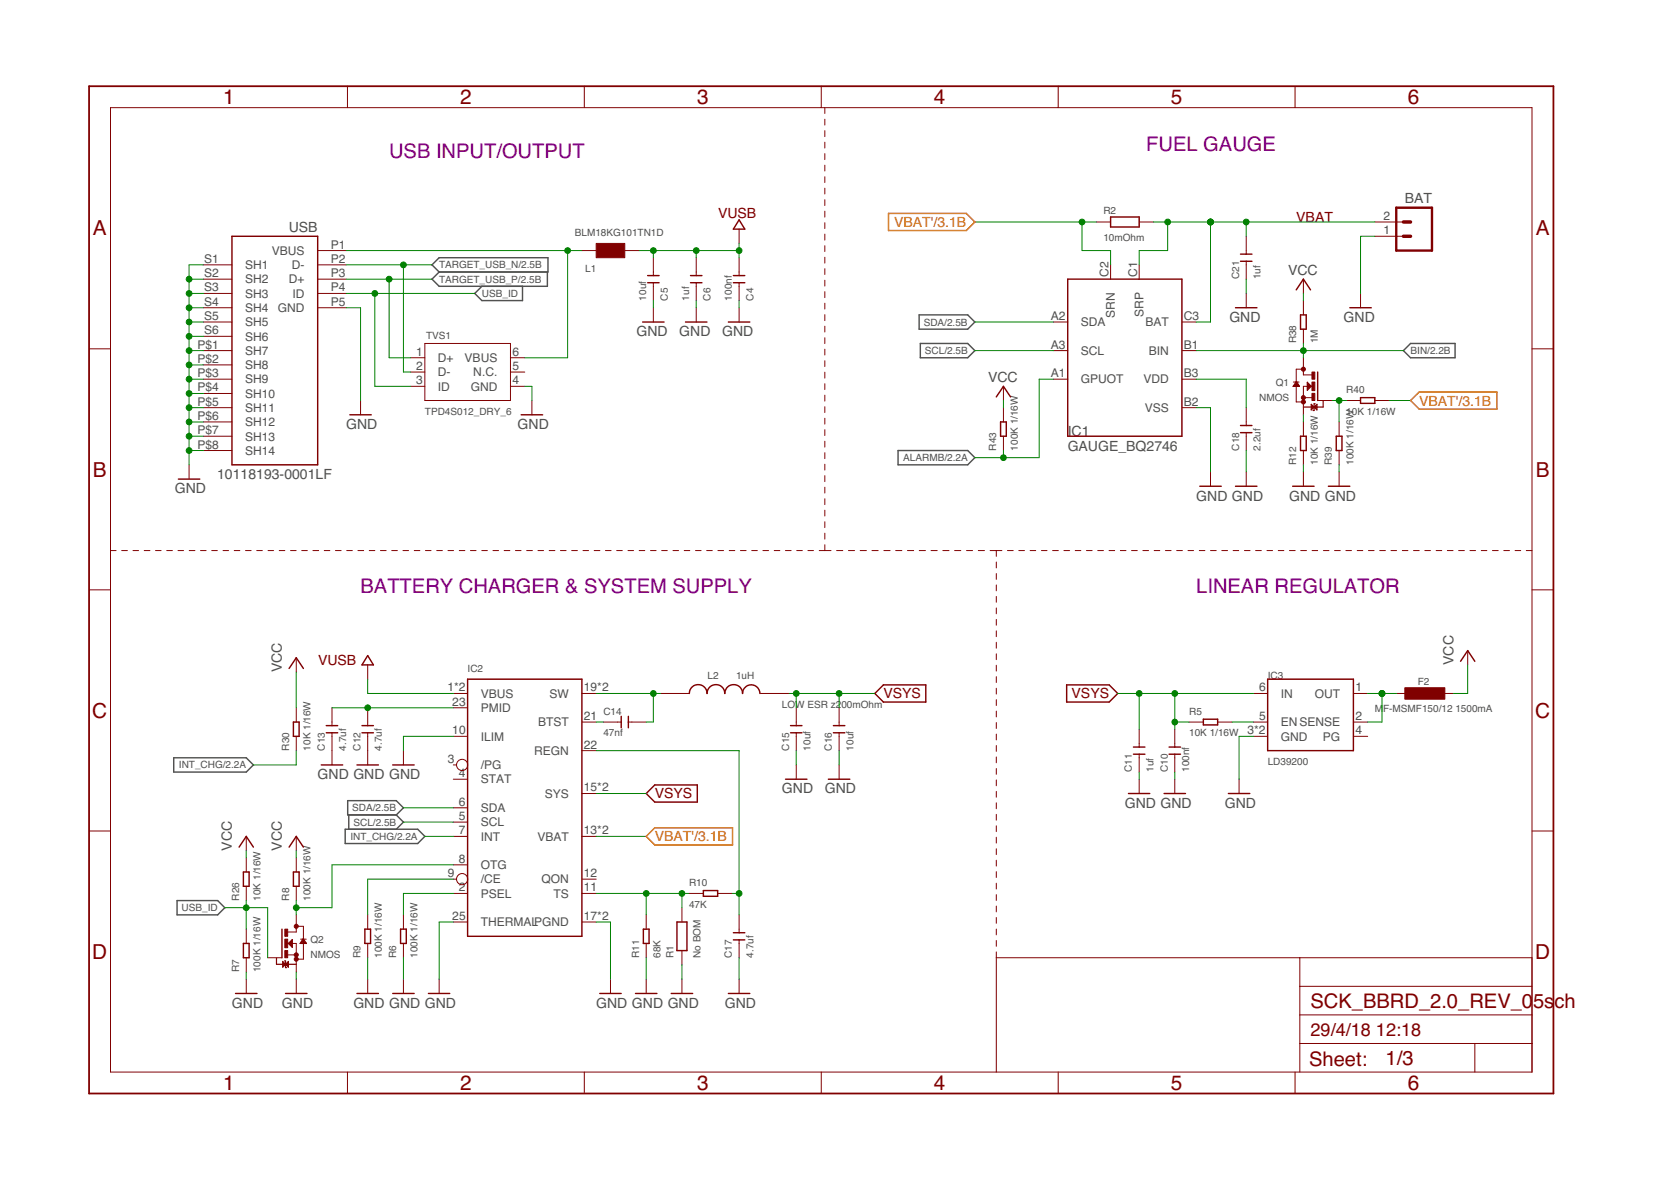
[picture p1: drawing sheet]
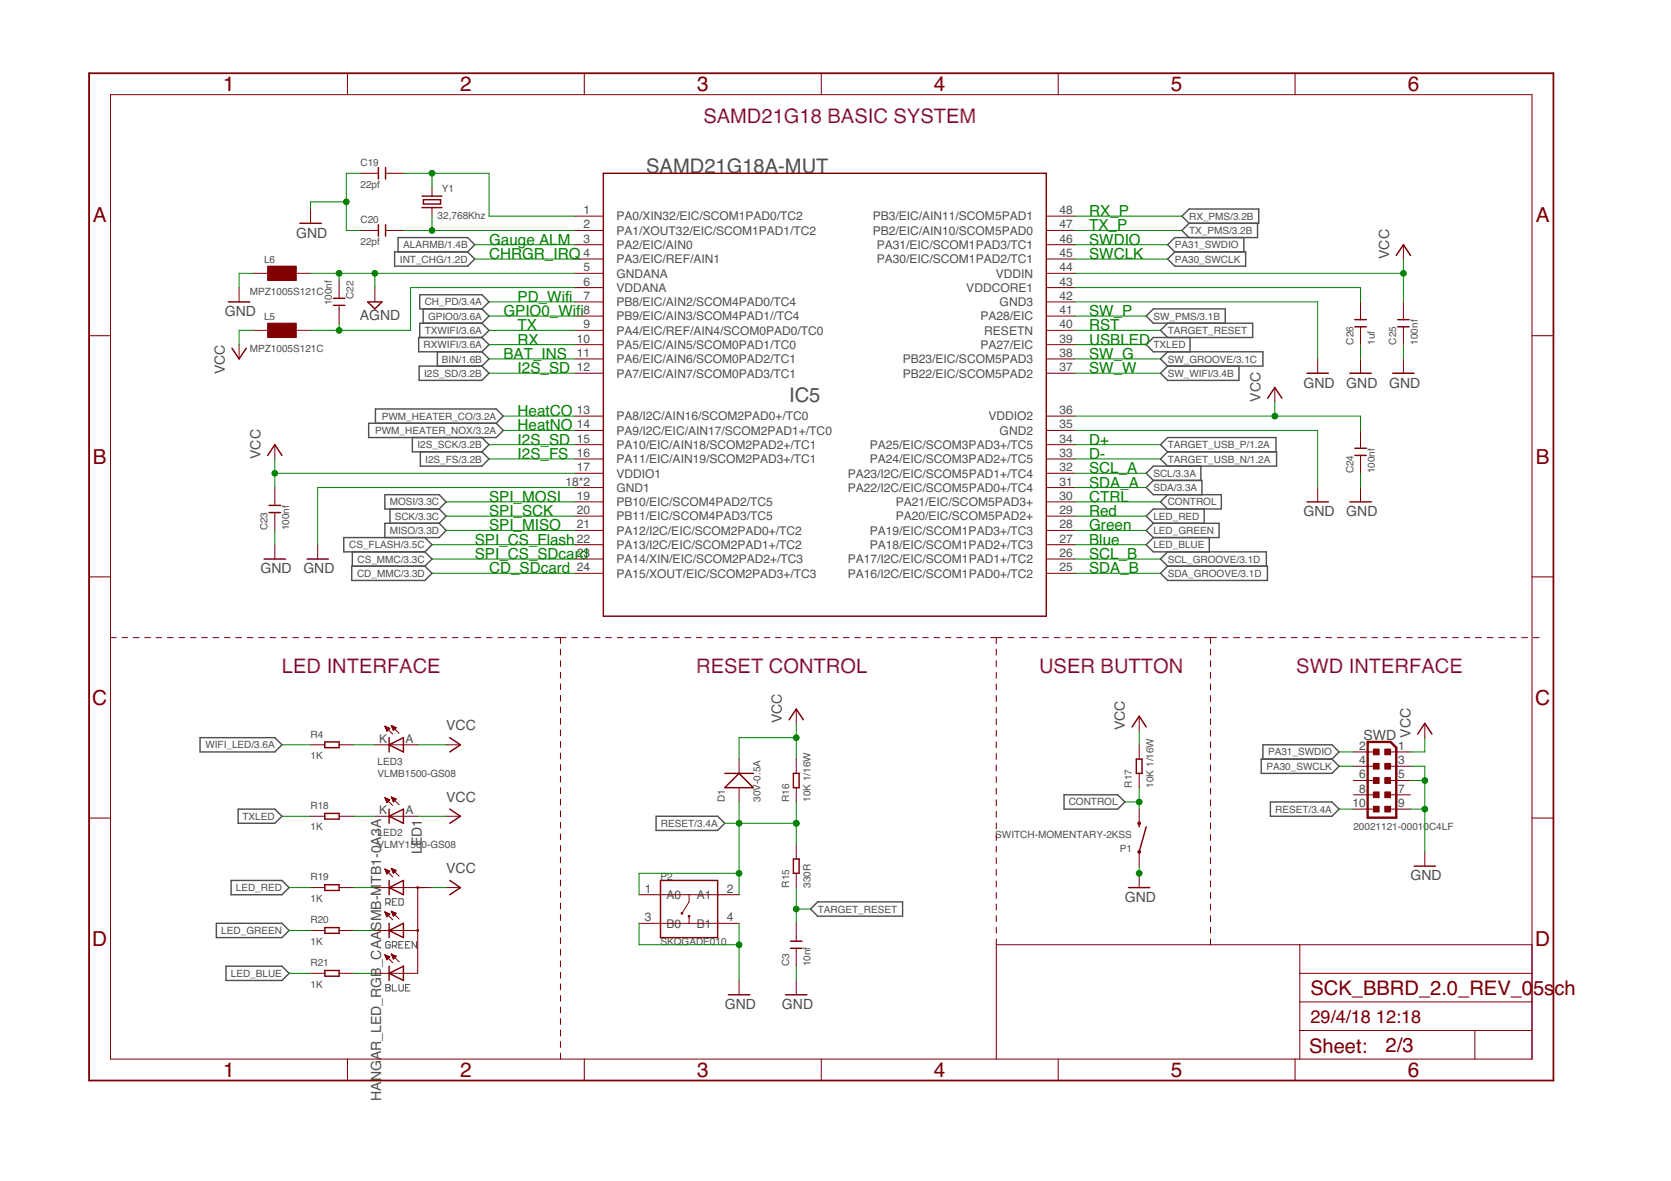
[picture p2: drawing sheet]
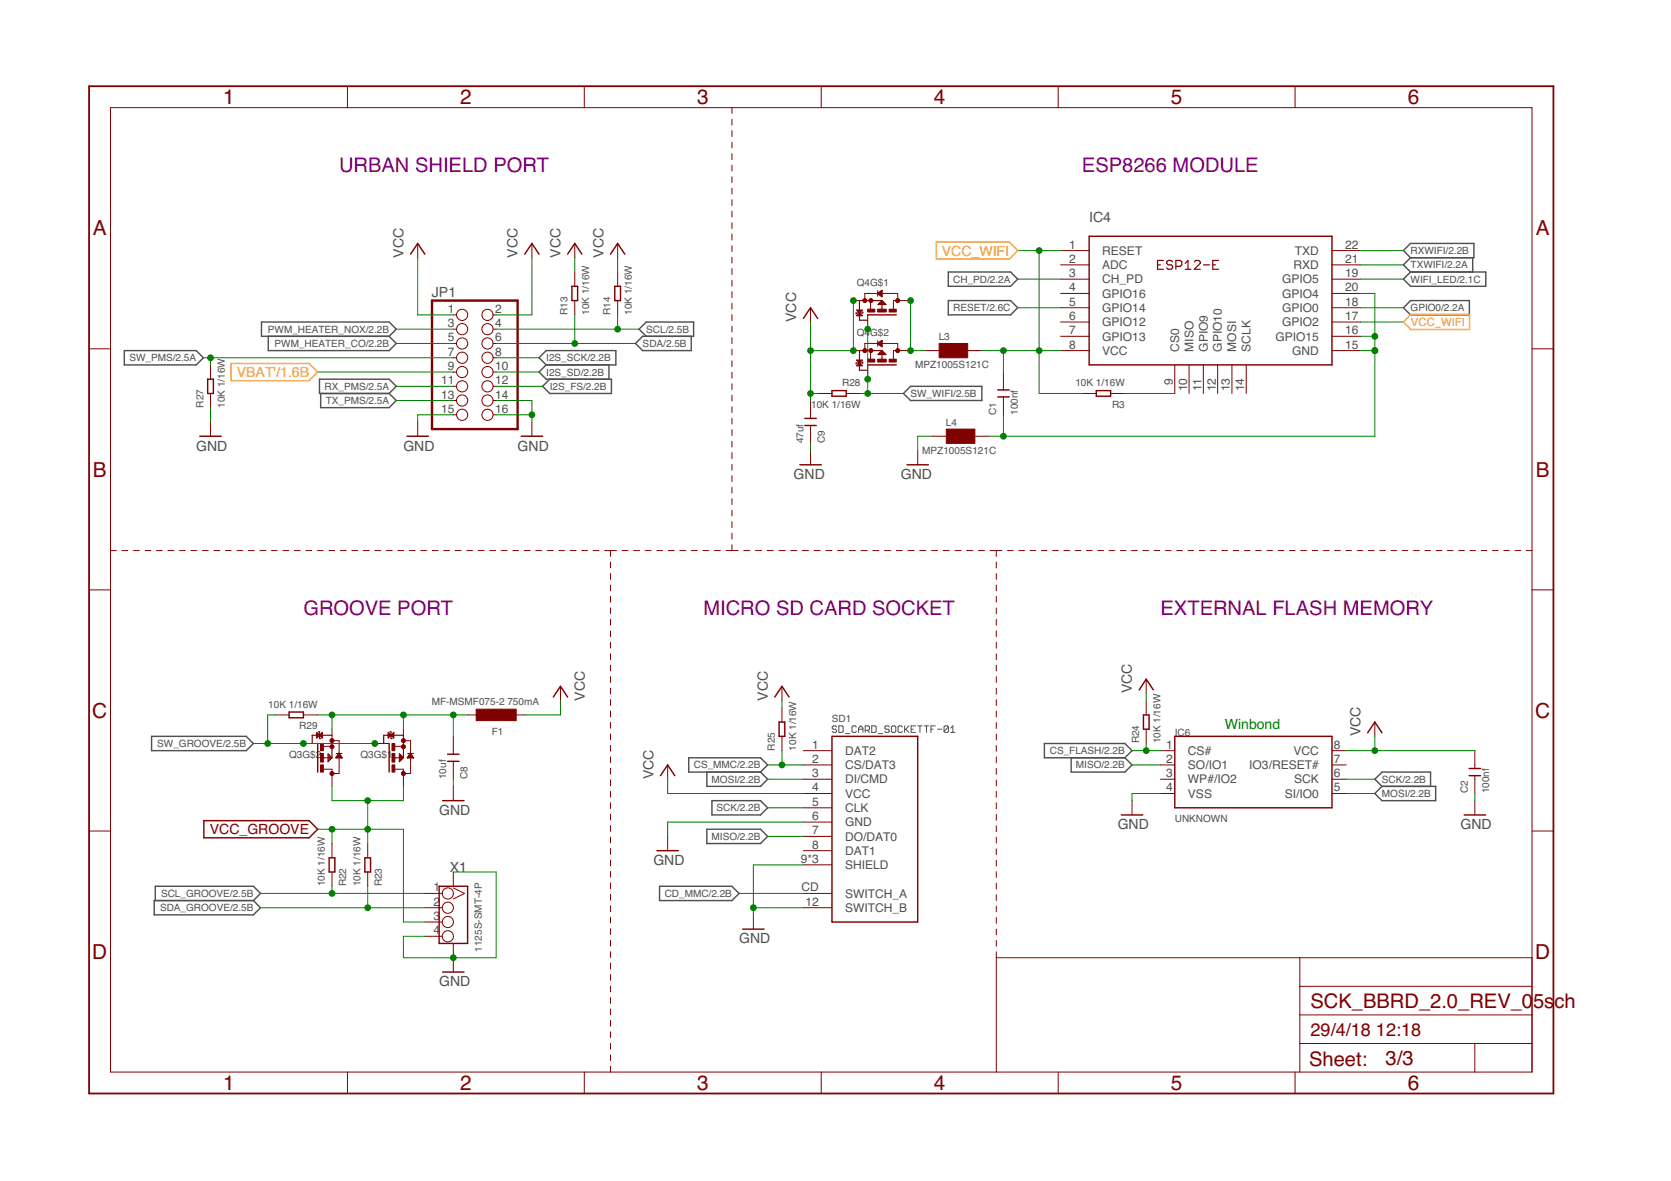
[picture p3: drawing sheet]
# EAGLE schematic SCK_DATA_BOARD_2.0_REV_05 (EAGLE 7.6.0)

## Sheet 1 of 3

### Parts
BAT  M02-JST-2MM-SMT  [S2B-PH]
C4  100nf  CERAMIC-100NF-50V-10%-X7R(0805)  [C0805]
C5  10uf  CERAMIC-10UF-25V-10%-X5R(1206)  [C1206]
C6  1uf  CERAMIC-1UF-25V-10%-X7R(0805)  [C0805]
C10  100nf  CERAMIC-100NF-50V-10%-X7R(0603)  [C0603]
C11  1uf  CERAMIC-1UF-25V-10%-X7R(0805)  [C0805]
C12  4.7uf  CERAMIC-4.7UF-10V-10%-X5R(0603)  [C0603]
C13  4.7uf  CERAMIC-4.7UF-10V-10%-X5R(0603)  [C0603]
C14  47nf  CERAMIC-47NF-25V-10%-X7R(0402)  [C0402]
C15  10uf  CERAMIC-10UF-10V-10%-X5R(0603)  [C0603]
C16  10uf  CERAMIC-10UF-10V-10%-X5R(0603)  [C0603]
C17  4.7uf  CERAMIC-4.7UF-25V-10%-X5R(0805)  [C0805]
C18  2.2uf  CERAMIC-2.2UF-10V-10%-X7R(0603)  [C0603]
C21  1uf  CERAMIC-1UF-25V-10%-X7R(0805)  [C0805]
F2  MF-MSMF150/12 1500mA  L-EUL1812  [L1812]
IC1  GAUGE_BQ2746  [BGA-9]
IC2  BQ24259_VQFN(24)  [24-PIN_VQFN_THPAD]
IC3  LD39200  [DFN6_3X3MM]
L1  BLM18KG101TN1D  WUERTH-ELEKTRONIK_WE-CBF_0603  [WUERTH-ELEKTRONIK_0603]
L2  1uH  LQH32PN1R0NNCL  [HANGAR_C1210]
Q1  NMOS  NMOS_RJU003N03FRAT106  [NMOS_UMT3]
Q2  NMOS  NMOS_RJU003N03FRAT106  [NMOS_UMT3]
R1  No BOM  HANGAR_R-EU_R0402  [HANGAR_R0402]
R2  10mOhm  HANGAR_R-EU_R0603  [HANGAR_R0603]
R5  10K 1/16W  SMD-RES-10K-1%-1/16W(0402)  [R0402]
R6  100K 1/16W  SMD-RES-100K-5%-1/16W(0402)  [R0402]
R7  100K 1/16W  SMD-RES-100K-5%-1/16W(0402)  [R0402]
R8  100K 1/16W  SMD-RES-100K-5%-1/16W(0402)  [R0402]
R9  100K 1/16W  SMD-RES-100K-5%-1/16W(0402)  [R0402]
R10  47K  SMD-RES-47K-5%-1/16W(0402)  [R0402]
R11  68K  SMD-RES-68K-50V-5%(0402)  [R0402]
R12  10K 1/16W  SMD-RES-10K-1%-1/16W(0402)  [R0402]
R26  10K 1/16W  SMD-RES-10K-1%-1/16W(0402)  [R0402]
R30  10K 1/16W  SMD-RES-10K-1%-1/16W(0402)  [R0402]
R38  1M  SMD-RES-1M-5%-1/16W(0402)  [R0402]
R39  100K 1/16W  SMD-RES-100K-5%-1/16W(0402)  [R0402]
R40  10K 1/16W  SMD-RES-10K-1%-1/16W(0402)  [R0402]
R43  100K 1/16W  SMD-RES-100K-5%-1/16W(0402)  [R0402]
TVS1  TPD4S012_DRY_6  [DRY6]
USB  10118193-0001LF  HANGAR_MYCON2_USB-MINI-B  [HANGAR_CON2_USB_MICRO_B_AT]

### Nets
ALARMB: IC1.A1(GPUOT) R43.1 ; also sheet 2
BIN: IC1.B1(BIN) Q1.3(D) R38.1 ; also sheet 2
BTST: C14.1 IC2.21(BTST)
GND [gnd]: BAT.1 C4.1 C5.1 C6.1 C10.1 C11.1 C12.1 C13.1 C15.1 C16.1 C17.1 C18.1 C21.1 IC1.B2(VSS) IC2.10(ILIM) IC2.17(PGND) IC2.18(PGND) IC2.25(THERMAL) IC3.3(GND) IC3.7(GND) Q2.1(S) R1.1 R6.1 R7.1 R9.1 R11.1 R12.1 R39.1 TVS1.4(GND) USB.P5(GND) USB.P$1(SH7) USB.P$2(SH8) USB.P$3(SH9) USB.P$4(SH10) USB.P$5(SH11) USB.P$6(SH12) USB.P$7(SH13) USB.P$8(SH14) USB.S1(SH1) USB.S2(SH2) USB.S3(SH3) USB.S4(SH4) USB.S5(SH5) USB.S6(SH6) ; also sheet 2,3
INT_CHG: IC2.7(INT) R30.1 ; also sheet 2
N$1: IC3.5(EN) R5.2
N$9: C18.2 IC1.B3(VDD)
N$14: Q1.1(S) R12.2
N$17: C17.2 IC2.22(REGN) R10.2
N$19: C12.2 C13.2 IC2.23(PMID)
N$20: Q1.2(G) R39.2 R40.1
N$32: IC2.11(TS) R1.2 R10.1 R11.2
N$33: IC2.9(/CE) R9.2
OTG: IC2.8(OTG) Q2.3(D) R8.1
PSEL: IC2.2(PSEL) R6.2
SCL: IC1.A3(SCL) IC2.5(SCL) ; also sheet 2,3
SDA: IC1.A2(SDA) IC2.6(SDA) ; also sheet 2,3
SW: C14.2 IC2.19(SW) IC2.20(SW) L2.1
TARGET_USB_N [gnd]: TVS1.2(D-) USB.P2(D-) ; also sheet 2
TARGET_USB_P: TVS1.1(D+) USB.P3(D+) ; also sheet 2
USB_ID: Q2.2(G) R7.2 R26.1 TVS1.3(ID) USB.P4(ID)
V+1: L1.1 TVS1.6(VBUS) USB.P1(VBUS)
VBAT: BAT.2 C21.2 IC1.C1(SRP) IC1.C3(BAT) R2.2
VBAT': IC1.C2(SRN) IC2.13(VBAT) IC2.14(VBAT) R2.1 R40.2 ; also sheet 3
VCC [power]: F2.1 R8.2 R26.2 R30.2 R38.2 R43.2 ; also sheet 2,3
VCC_SOURCE: F2.2 IC3.1(OUT) IC3.2(SENSE)
VSYS [power]: C10.2 C11.2 C15.2 C16.2 IC2.15(SYS) IC2.16(SYS) IC3.6(IN) L2.2 R5.1
VUSB [power]: C4.2 C5.2 C6.2 IC2.1(VBUS) IC2.24(VBUS) L1.2
Unconnected: IC2.3(/PG) IC2.4(STAT) IC2.12(QON) IC3.4(PG) TVS1.5(N.C.)

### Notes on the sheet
- FUEL GAUGE
- USB INPUT/OUTPUT
- FUENTE DC 3.3V
- BATTERY CHARGER & SYSTEM SUPPLY | LINEAR REGULATOR
- LOW ESR z200mOhm

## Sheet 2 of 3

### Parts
C3  10nf  CERAMIC-10NF-50V-10%-X7R(0402)  [C0402]
C19  22pf  CERAMIC-22PF-50V-5%-NPO(0402)  [C0402]
C20  22pf  CERAMIC-22PF-50V-5%-NPO(0402)  [C0402]
C22  100nf  CERAMIC-100NF-25V-10%-X7R(0402)  [C0402]
C23  100nf  CERAMIC-100NF-25V-10%-X7R(0402)  [C0402]
C24  100nf  CERAMIC-100NF-25V-10%-X7R(0402)  [C0402]
C25  100nf  CERAMIC-100NF-25V-10%-X7R(0402)  [C0402]
C26  1uf  CERAMIC-1UF-10V-10%-X5R(0402)  [C0402]
D1  30V-0.5A  SMD-DIODE-SCHOTTKY-30V-0.5A(SOD-323)  [SOD-323]
IC5  SAMD21G18A-MUT  HANGAR_SAMD21G18A-MUT  [HANGAR_QFN48-7X7]
L5  MPZ1005S121C  WE-CBF_0402  [0402]
L6  MPZ1005S121C  WE-CBF_0402  [0402]
LED1  HANGAR_LED_RGB_CAASMB-MTB1-0A3A  [HANGAR_P-LCC-4]
LED2  VLMY1500-GS08  LED_SMALL  [DIODE_0402_R]
LED3  VLMB1500-GS08  LED_SMALL  [DIODE_0402_R]
P1  SWITCH-MOMENTARY-2KSS  [KSS241G]
P2  SKQGADE010  SMD-BUTTON(4P-5.2X5.2X1.5MM-SKQGADE010)-SKQGADE010  [SW4-SMD-5.2X5.2X1.5MM]
R4  1K  SMD-RES-1K-5%-1/16W(0402)  [R0402]
R15  330R  SMD-RES-330R-1%-1/16W(0402)  [R0402]
R16  10K 1/16W  SMD-RES-10K-1%-1/16W(0402)  [R0402]
R17  10K 1/16W  SMD-RES-10K-1%-1/16W(0402)  [R0402]
R18  1K  SMD-RES-1K-5%-1/16W(0402)  [R0402]
R19  1K  SMD-RES-1K-5%-1/16W(0402)  [R0402]
R20  1K  SMD-RES-1K-5%-1/16W(0402)  [R0402]
R21  1K  SMD-RES-1K-5%-1/16W(0402)  [R0402]
SWD  20021121-00010C4LF  PINHEAD_PINHD-2X5SMD  [2X05_SMD_1.27MM]
Y1  32,768Khz  0213_ABS07-32.768KHZ-T  [RESONATOR_EPSON_FC_145]

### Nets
AGND: C22.1 IC5.5(GNDANA) L6.2
ALARMB: IC5.3(PA2/EIC/AIN0) ; also sheet 1
AVCC: C22.2 IC5.6(VDDANA) L5.2
BIN: IC5.11(PA6/EIC/AIN6/SCOM0PAD2/TC1) ; also sheet 1
CD_MMC: IC5.24(PA15/XOUT/EIC/SCOM2PAD3+/TC3) ; also sheet 3
CH_PD: IC5.7(PB8/EIC/AIN2/SCOM4PAD0/TC4) ; also sheet 3
CONTROL: IC5.30(PA21/EIC/SCOM5PAD3+) P1.2 R17.1
CS_FLASH: IC5.22(PA13/I2C/EIC/SCOM2PAD1+/TC2) ; also sheet 3
CS_MMC: IC5.23(PA14/XIN/EIC/SCOM2PAD2+/TC3) ; also sheet 3
GND [gnd]: C3.1 C19.1 C20.1 C23.1 C24.1 C25.1 C26.1 IC5.18(GND1) IC5.35(GND2) IC5.42(GND3) IC5.TP(GND1) L6.1 P1.1 P2.3(B0) P2.4(B1) SWD.3 SWD.5 SWD.9 ; also sheet 1,3
GPIO0: IC5.8(PB9/EIC/AIN3/SCOM4PAD1//TC4) ; also sheet 3
I2S_FS: IC5.16(PA11/EIC/AIN19/SCOM2PAD3+/TC1) ; also sheet 3
I2S_SCK: IC5.15(PA10/EIC/AIN18/SCOM2PAD2+/TC1) ; also sheet 3
I2S_SD: IC5.12(PA7/EIC/AIN7/SCOM0PAD3/TC1) ; also sheet 3
INT_CHG: IC5.4(PA3/EIC/REF/AIN1) ; also sheet 1
LED_BLUE: IC5.27(PA18/EIC/SCOM1PAD2+/TC3) R21.1
LED_GREEN: IC5.28(PA19/EIC/SCOM1PAD3+/TC3) R20.1
LED_RED: IC5.29(PA20/EIC/SCOM5PAD2+) R19.1
MISO: IC5.21(PA12/I2C/EIC/SCOM2PAD0+/TC2) ; also sheet 3
MOSI: IC5.19(PB10/EIC/SCOM4PAD2/TC5) ; also sheet 3
N$2 [usbvcc]: LED2.K R18.2
N$7: LED1.2(GREEN) R20.2
N$8: LED3.K R4.2
N$10: LED1.1(RED) R19.2
N$11: LED1.3(BLUE) R21.2
PA00_XIN32: C19.2 IC5.1(PA0/XIN32/EIC/SCOM1PAD0/TC2) Y1.P$2
PA01_XOUT32: C20.2 IC5.2(PA1/XOUT32/EIC/SCOM1PAD1/TC2) Y1.P$1
PA30_SWCLK: IC5.45(PA30/EIC/SCOM1PAD2/TC1) SWD.4
PA31_SWDIO: IC5.46(PA31/EIC/SCOM1PAD3/TC1) SWD.2
PWM_HEATER_CO: IC5.13(PA8/I2C/AIN16/SCOM2PAD0+/TC0) ; also sheet 3
PWM_HEATER_NOX: IC5.14(PA9/I2C/EIC/AIN17/SCOM2PAD1+/TC0) ; also sheet 3
RESET: D1.+ P2.1(A0) P2.2(A1) R15.2 R16.1 SWD.10 ; also sheet 3
RX_PMS: IC5.48(PB3/EIC/AIN11/SCOM5PAD1) ; also sheet 3
RXWIFI: IC5.10(PA5/EIC/AIN5/SCOM0PAD1/TC0) ; also sheet 3
SCK: IC5.20(PB11/EIC/SCOM4PAD3/TC5) ; also sheet 3
SCL: IC5.32(PA23/I2C/EIC/SCOM5PAD1+/TC4) ; also sheet 1,3
SCL_GROOVE: IC5.26(PA17/I2C/EIC/SCOM1PAD1+/TC2) ; also sheet 3
SDA: IC5.31(PA22/I2C/EIC/SCOM5PAD0+/TC4) ; also sheet 1,3
SDA_GROOVE: IC5.25(PA16/I2C/EIC/SCOM1PAD0+/TC2) ; also sheet 3
SW_GROOVE: IC5.38(PB23/EIC/SCOM5PAD3) ; also sheet 3
SW_PMS: IC5.41(PA28/EIC) ; also sheet 3
SW_WIFI: IC5.37(PB22/EIC/SCOM5PAD2) ; also sheet 3
TARGET_RESET: C3.2 IC5.40(RESETN) R15.1
TARGET_USB_N [gnd]: IC5.33(PA24/EIC/SCOM3PAD2+/TC5) ; also sheet 1
TARGET_USB_P: IC5.34(PA25/EIC/SCOM3PAD3+/TC5) ; also sheet 1
TX_PMS: IC5.47(PB2/EIC/AIN10/SCOM5PAD0) ; also sheet 3
TXLED: IC5.39(PA27/EIC) R18.1
TXWIFI: IC5.9(PA4/EIC/REF/AIN4/SCOM0PAD0/TC0) ; also sheet 3
VCC [power]: C23.2 C24.2 C25.2 D1.- IC5.17(VDDIO1) IC5.36(VDDIO2) IC5.44(VDDIN) L5.1 LED1.4(A) LED2.A LED3.A R16.2 R17.2 SWD.1 ; also sheet 1,3
VDDCORE: C26.2 IC5.43(VDDCORE1)
WIFI_LED: R4.1 ; also sheet 3
Unconnected: SWD.6 SWD.7 SWD.8

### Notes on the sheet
- SAMD21G18 BASIC SYSTEM
- RX_P
- TX_P
- Gauge ALM | SWDIO
- CHRGR_IRQ | SWCLK
- PD_Wifi
- GPIO0_Wifi | SW_P
- TX | RST
- RX | USBLED
- BAT_INS | SW_G
- I2S_SD | SW_W
- HeatCO
- HeatNO
- I2S_SD | D+
- I2S_FS | D-
- SCL_A
- SDA_A
- SPI_MOSI | CTRL
- SPI_SCK | Red
- SPI_MISO | Green
- SPI_CS_Flash | Blue
- SPI_CS_SDcard | SCL_B
- CD_SDcard | SDA_B
- PROGRAMADOR USB
- LED INTERFACE | RESET CONTROL | USER BUTTON | SWD INTERFACE

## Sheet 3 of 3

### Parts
C1  100nf  CERAMIC-100NF-25V-10%-X7R(0402)  [C0402]
C2  100nf  CERAMIC-100NF-25V-10%-X7R(0402)  [C0402]
C8  10uf  CERAMIC-10UF-25V-10%-X5R(1206)  [C1206]
C9  47uf  CERAMIC-47UF-10V-20%-X7R(1210)  [C1210]
F1  MF-MSMF075-2 750mA  L-EUL1812  [L1812]
IC4  HANGAR_ESP-12-E  [HANGAR_ESP12-E]
IC6  UNKNOWN  FLASH_S25FL064L  [SOIC_8-208MILS]
JP1  PINHD_2X8FEM_SMD  [PINHD_2X8_SMD_FEMALE_UNHOLED]
L3  MPZ1005S121C  WE-CBF_0402  [0402]
L4  MPZ1005S121C  WE-CBF_0402  [0402]
Q3  PMOS  MOSFETP_BOTH  [HANGAR_POWERPAKSC70-6L]
Q4  PMOS  MOSFETP_BOTH  [HANGAR_POWERPAKSC70-6L]
R3  10K 1/16W  SMD-RES-10K-1%-1/16W(0402)  [R0402]
R13  10K 1/16W  SMD-RES-10K-1%-1/16W(0402)  [R0402]
R14  10K 1/16W  SMD-RES-10K-1%-1/16W(0402)  [R0402]
R22  10K 1/16W  SMD-RES-10K-1%-1/16W(0402)  [R0402]
R23  10K 1/16W  SMD-RES-10K-1%-1/16W(0402)  [R0402]
R24  10K 1/16W  SMD-RES-10K-1%-1/16W(0402)  [R0402]
R25  10K 1/16W  SMD-RES-10K-1%-1/16W(0402)  [R0402]
R27  10K 1/16W  SMD-RES-10K-1%-1/16W(0402)  [R0402]
R28  10K 1/16W  SMD-RES-10K-1%-1/16W(0402)  [R0402]
R29  10K 1/16W  SMD-RES-10K-1%-1/16W(0402)  [R0402]
SD1  SD_CARD_SOCKETTF-01  [TF-01]
X1  1125S-SMT-4P  GROVE-CONNECTOR-SMD'DD'  [HW4-SMD-2.0]

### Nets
CD_MMC: SD1.CD(SWITCH_A) ; also sheet 2
CH_PD: IC4.3(CH_PD) ; also sheet 2
CS_FLASH: IC6.1(CS#) R24.1 ; also sheet 2
CS_MMC: R25.1 SD1.2(CS/DAT3) ; also sheet 2
GND [gnd]: C2.1 C8.1 C9.1 IC6.4(VSS) JP1.14 JP1.15 JP1.16 L4.2 R27.1 SD1.6(GND) SD1.9(SHIELD) SD1.10(SHIELD) SD1.11(SHIELD) SD1.12(SWITCH_B) X1.4 X1.SS1 X1.SS2 ; also sheet 1,2
GND_WIFI: C1.1 IC4.15(GND) IC4.16(GPIO15) IC4.20(GPIO4) L4.1
GPIO0: IC4.18(GPIO0) ; also sheet 2
I2S_FS: JP1.12 ; also sheet 2
I2S_SCK: JP1.8 ; also sheet 2
I2S_SD: JP1.10 ; also sheet 2
MISO: IC6.2(SO/IO1) SD1.7(DO/DAT0) ; also sheet 2
MOSI: IC6.5(SI/IO0) SD1.3(DI/CMD) ; also sheet 2
N$3: L3.2 Q4.3(D) Q4.6(D) Q4.TP1(D) Q4.TP2(D)
N$13: IC4.9(CS0) R3.1
PWM_HEATER_CO: JP1.5 ; also sheet 2
PWM_HEATER_NOX: JP1.3 ; also sheet 2
RESET: IC4.5(GPIO14) ; also sheet 2
RX_PMS: JP1.11 ; also sheet 2
RXWIFI: IC4.22(TXD) ; also sheet 2
SCK: IC6.6(SCK) SD1.5(CLK) ; also sheet 2
SCL: JP1.4 R14.1 ; also sheet 1,2
SCL_GROOVE: R22.1 X1.1 ; also sheet 2
SDA: JP1.6 R13.1 ; also sheet 1,2
SDA_GROOVE: R23.1 X1.2 ; also sheet 2
SW_GROOVE: Q3.2(G) Q3.5(G) R29.2 ; also sheet 2
SW_PMS: JP1.7 R27.2 ; also sheet 2
SW_WIFI: Q4.2(G) Q4.5(G) R28.1 ; also sheet 2
TX_PMS: JP1.13 ; also sheet 2
TXWIFI: IC4.21(RXD) ; also sheet 2
VBAT': JP1.9 ; also sheet 1
VCC [power]: C2.2 C9.2 F1.2 IC6.8(VCC) JP1.1 JP1.2 Q4.1(S) Q4.4(S) R13.2 R14.2 R24.2 R25.2 R28.2 SD1.4(VCC) ; also sheet 1,2
VCC_GROOVE [power]: Q3.3(D) Q3.6(D) Q3.TP1(D) Q3.TP2(D) R22.2 R23.2 X1.3
VCC_GROOVE_0: C8.2 F1.1 Q3.1(S) Q3.4(S) R29.1
VCC_WIFI: C1.2 IC4.1(RESET) IC4.8(VCC) IC4.17(GPIO2) L3.1 R3.2
WIFI_LED: IC4.19(GPIO5) ; also sheet 2
Unconnected: IC4.2(ADC) IC4.4(GPIO16) IC4.6(GPIO12) IC4.7(GPIO13) IC4.10(MISO) IC4.11(GPIO9) IC4.12(GPIO10) IC4.13(MOSI) IC4.14(SCLK) IC6.3(WP#/IO2) IC6.7(IO3/RESET#) SD1.1(DAT2) SD1.8(DAT1)

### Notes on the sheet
- MODULO INALAMBRICO
- SD CARD
- URBAN SHIELD PORT | ESP8266 MODULE
- GROOVE PORT | MICRO SD CARD SOCKET | EXTERNAL FLASH MEMORY
- Winbond
